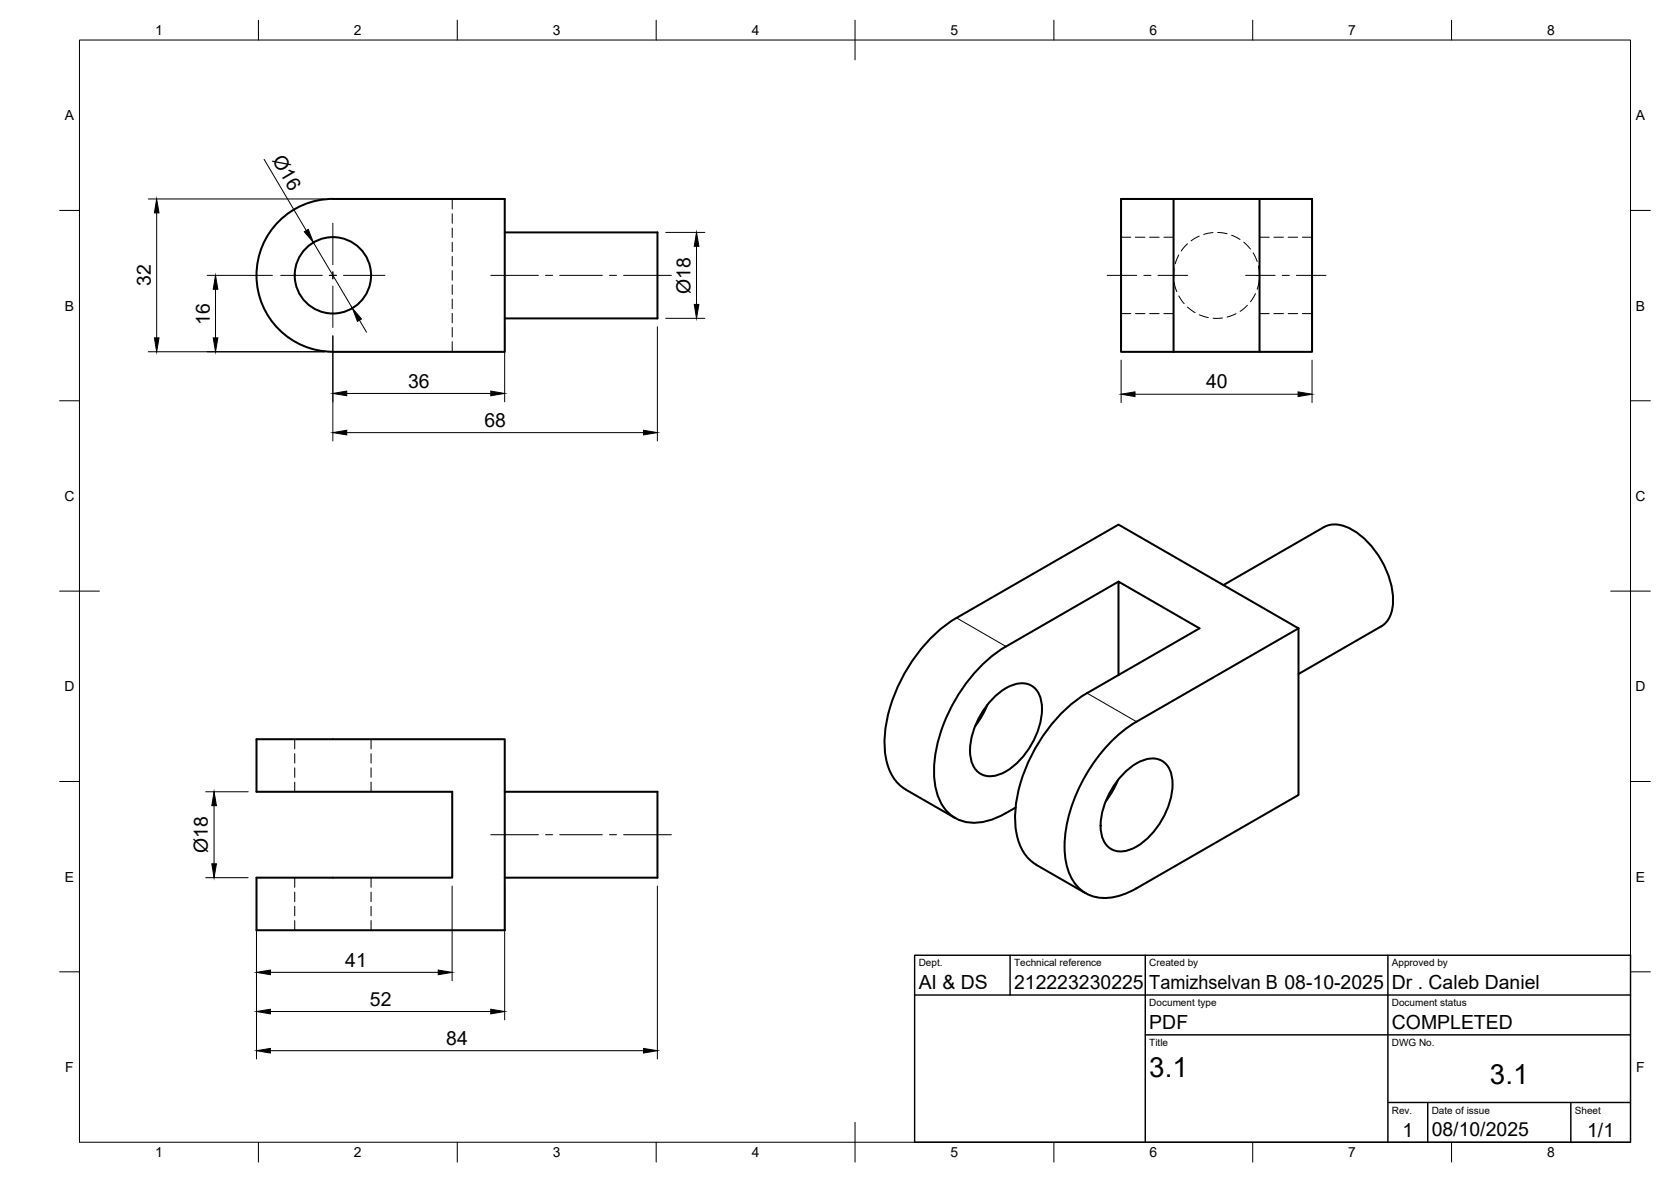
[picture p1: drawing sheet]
<svg xmlns="http://www.w3.org/2000/svg" width="420mm" height="297mm" viewBox="0 0 420 297" stroke-linecap="round" stroke-linejoin="round" font-family="sans-serif">
<!-- layer: Visible -->
<g fill="none" stroke="#000" stroke-width=".51">
<path d="M83.7 50h43.2v38.4h-43.2M83.7 50a19.2 19.2 0 0 0-19.2 19.2 19.2 19.2 0 0 0 19.2 19.2M126.9 58.4h38.4v21.6h-38.4M295.1 50v38.4M316.7 50h13.2v38.4h-13.2zM316.7 50h-34.8v38.4h13.2M295.1 88.4h21.6M281.2 146.2l-28.2 16.3a40.1 40.1 0 0 0-18.1 30.6 14.4 14.4 0 0 0 3.9 11.5 10.7 10.7 0 0 0 11.4 1.1l2.8-1.4M307.6 147l25.3-14.5a7.9 7.9 0 0 1 8.3 1.4 22.2 22.2 0 0 1 9 18.2 6.6 6.6 0 0 1-2.9 5.3M326.5 157.9l-45.3-26.1-40.7 23.5a39.9 39.9 0 0 0-16.7 22.5 23.7 23.7 0 0 0 0 16 9.8 9.8 0 0 0 3.9 4.6M347.3 157.4l-20.8 12M248.3 177.1a21.9 21.9 0 0 1-3.1 5.4"/>
<path d="M249.9 175.3a9.6 9.6 0 0 1 8.2-3.5 5.2 5.2 0 0 1 3.8 5.1 19.3 19.3 0 0 1-10.1 17.5 5.2 5.2 0 0 1-7.8-4.5 19.5 19.5 0 0 1 5.9-14.6zM281.2 169.6v-23.4l20.4 11.7-28.3 16.3a39.9 39.9 0 0 0-18.1 31.4 13.8 13.8 0 0 0 4.4 11l13.4 7.9M64.5 185.8h62.4v48h-62.4v-13.2h49.2v-21.6h-49.2zM126.9 199h38.4v21.6h-38.4M227.7 198.4l12.5 7.2M279.8 186a30.1 30.1 0 0 1 6-4.6l40.7-23.5v41.9l-40.7 23.4a13.5 13.5 0 0 1-11.7 1.8 10.7 10.7 0 0 1-6.1-8.7 33 33 0 0 1 4.5-20.5 42.1 42.1 0 0 1 7.3-9.8zM281.1 196a21.9 21.9 0 0 1-3.1 5.4M282.7 194.2a9.6 9.6 0 0 1 8.3-3.5 5.2 5.2 0 0 1 3.8 5.1 19.3 19.3 0 0 1-10.2 17.5 5.2 5.2 0 0 1-7.8-4.5 19.5 19.5 0 0 1 5.9-14.6zM255.4 203l-2.5 1.3"/>
<circle cx="83.7" cy="69.2" r="9.6"/>
</g>
<!-- layer: Hidden -->
<g fill="none" stroke="#000" stroke-width=".25">
<path d="M83.7 50h.1M113.7 50v2.5M113.7 53.7v2.4M113.7 57.3v2.4M281.9 50h2.4M281.9 59.6h2.4M285.5 50h2.4M285.5 59.6h2.4M289.1 50h2.4M289.1 59.6h2.4M292.7 50h2.4M292.7 59.6h2.4"/>
<path d="M301.5 59.3l-2 1.2M305 58.4l-2.3 .5M306.2 58.4l2.3 .3M309.7 59.1l2.1 1.1M316.7 59.6h2.4M320.3 59.6h2.4M323.9 59.6h2.4M327.5 59.6h2.4M113.7 60.9v2.4M113.7 64.4v2.4M113.7 68v2.4M113.7 71.6v2.4"/>
<path d="M113.7 75.2v2.3M113.7 78.7v2.4M281.9 78.8h2.4M285.5 78.8h2.4M289.1 78.8h2.4M292.7 78.8h2.4M295.2 67.4l-.1 2.4M295.3 71l.6 2.3M296.4 64.1l-.9 2.2M296.4 74.4l1.4 1.9M298.6 61.3l-1.6 1.8M298.6 77.2l1.9 1.4"/>
<path d="M301.6 79.1l2.2 .7M307.4 79.9l-2.4 .1M310.8 78.8l-2.2 .9M312.8 60.9l1.6 1.7M313.6 76.7l-1.8 1.5M315.1 63.5l1 2.2M315.7 73.8l-1.3 2M316.4 66.9l.3 2.3M316.6 70.4l-.5 2.3M316.7 78.8h2.4M320.3 78.8h2.4M323.9 78.8h2.4"/>
<path d="M327.5 78.8h2.4M113.7 82.3v2.4M113.7 85.9v2.5M74.1 185.8v2.4M74.1 189.4v2.4M74.1 193v2.4M74.1 196.5v2.5M93.3 185.8v2.4M93.3 189.4v2.4M93.3 193v2.4M93.3 196.5v2.5M74.1 220.6v2.4"/>
<path d="M74.1 224.2v2.4M74.1 227.8v2.4M74.1 231.3v2.5M93.3 220.6v2.4M93.3 224.2v2.4M93.3 227.8v2.4M93.3 231.3v2.5"/>
</g>
<!-- layer: Visible Narrow -->
<path d="M240.5 155.3l12.5 7.2M273.3 174.2l12.5 7.2" fill="none" stroke="#000" stroke-width=".25"/>
<!-- layer: BORDER -->
<g fill="none" stroke="#000" stroke-width=".25">
<path d="M20 10.1h390v276.9h-390zM65 5.1v5M115 5.1v5M165 5.1v5M215 5.1v10M265 5.1v5M315 5.1v5M365 5.1v5M15 52.9h5M410 52.9h5M15 100.7h5M410 100.7h5"/>
<path d="M15 148.6h10M405 148.6h10M15 196.4h5M410 196.4h5M15 244.2h5M410 244.2h5M65 287v5M115 287v5M165 287v5M215 282.1v9.9M265 287v5M315 287v5"/>
<path d="M365 287v5"/>
</g>
<!-- layer: TITLEBLOCK -->
<path d="M230 240.1h180v46.9h-180zM230 250h180M254 240.1v9.9M288 240.1v46.9M349 240.1v46.9M288 260.1h122M349 277.1h61M359 277.1v9.9M395 277.1v9.9" fill="none" stroke="#000" stroke-width=".36"/>
<!-- layer: Smart Centers -->
<g fill="none" stroke="#000" stroke-width=".25">
<path d="M83.7 56.1v10.4M70.6 69.2h10.4M82.8 69.2h1.8M83.7 68.3v1.8M83.7 71.9v10.4M86.4 69.2h10.4M123.4 69.2h12M137.2 69.2h1.8M140.7 69.2h10.7M153.2 69.2h1.8M156.8 69.2h12M278.4 69.2h7.4"/>
<path d="M287.6 69.2h1.8M291.2 69.2h7.4M313.2 69.2h7.4M322.4 69.2h1.8M326 69.2h7.4M123.4 209.8h12M137.2 209.8h1.8M140.7 209.8h10.7M153.2 209.8h1.8M156.8 209.8h12"/>
</g>
<!-- layer: FD_Dimensions -->
<g fill="none" stroke="#000" stroke-width=".25">
<path d="M37.3 50h44.3M39.4 53.5v31.4M66.4 40l10.6 17.9M167.4 58.4h9.8M52.1 69.2h16.4M54.2 72.7v12.2M78.8 60.9l9.8 16.6M167.4 80h9.8M175.1 61.9v14.6M37.3 88.4h44.3M83.7 84.4v26.4M87.2 98.9h36.2"/>
<path d="M90.4 80.5l1.8 3M126.9 82.1v18.9M165.3 82.1v28.7M281.9 90.5v10.7M285.4 99.1h41M329.9 90.5v10.7M87.2 108.7h74.6M51.7 199h10.7M53.8 202.5v14.6M51.7 220.6h10.7M64.5 222.7v43.4M113.7 222.7v23.8"/>
<path d="M126.9 222.7v33.6M165.3 222.7v43.4M68 254.2h55.4M68 244.4h42.2M68 264h93.8"/>
</g>
<g fill="#000" stroke="#000" stroke-width=".25">
<path d="M39.4 50l.6 3.5h-1.2zM76.5 58.2l1-.6 1.3 3.3zM54.2 69.2l.6 3.5h-1.2zM174.6 76.5h1.1l-.6 3.5zM175.1 58.4l.6 3.5h-1.1zM38.8 84.9h1.2l-.6 3.5zM53.6 84.9h1.2l-.6 3.5zM83.7 98.9l3.5-.6v1.1zM88.6 77.5l2.3 2.7-1 .6zM123.4 98.3l3.5 .6-3.5 .5zM281.9 99.1l3.5-.6v1.2zM326.4 98.5l3.5 .6-3.5 .6z"/>
<path d="M83.7 108.7l3.5-.6v1.2zM161.8 108.1l3.5 .6-3.5 .6zM53.3 217.1h1.1l-.6 3.5zM53.8 199l.6 3.5h-1.1zM64.5 254.2l3.5-.6v1.2zM64.5 244.4l3.5-.6v1.1zM110.2 243.8l3.5 .6-3.5 .5zM123.4 253.6l3.5 .6-3.5 .6zM64.5 264l3.5-.5v1.1zM161.8 263.5l3.5 .5-3.5 .6z"/>
</g>
<g font-size="7">
<text x="289" y="270.6">3.1</text>
<text x="374.6" y="272.3">3.1</text>
</g>
<g font-size="4.9">
<text x="68.3" y="40.3" transform="rotate(59 68.3 40.3)">Ø16</text>
<text x="37.9" y="71.9" transform="rotate(-90 37.9 71.9)">32</text>
<text x="173.6" y="73.8" transform="rotate(-90 173.6 73.8)">Ø18</text>
<text x="52.7" y="81.7" transform="rotate(-90 52.7 81.7)">16</text>
<text x="102.6" y="97.4">36</text>
<text x="303.3" y="97.6">40</text>
<text x="121.8" y="107.3">68</text>
<text x="52.3" y="214.4" transform="rotate(-90 52.3 214.4)">Ø18</text>
<text x="86.8" y="243">41</text>
<text x="231" y="248.5">AI &amp; DS</text>
<text x="255" y="248.5">212223230225</text>
<text x="289" y="248.5">Tamizhselvan B 08-10-2025</text>
<text x="350" y="248.5">Dr . Caleb Daniel</text>
<text x="93" y="252.7">52</text>
<text x="112.2" y="262.6">84</text>
<text x="289" y="258.6">PDF</text>
<text x="350" y="258.6">COMPLETED</text>
<text x="352.6" y="285.7">1</text>
<text x="360" y="285.5">08/10/2025</text>
<text x="399.1" y="285.7">1/1</text>
</g>
<g font-size="3.5">
<text x="39" y="8.8">1</text>
<text x="89" y="8.8">2</text>
<text x="139" y="8.8">3</text>
<text x="189" y="8.8">4</text>
<text x="239" y="8.8">5</text>
<text x="289" y="8.8">6</text>
<text x="339" y="8.8">7</text>
<text x="389" y="8.8">8</text>
<text x="16.3" y="30.2">A</text>
<text x="411.3" y="30.2">A</text>
<text x="16.3" y="78">B</text>
<text x="411.3" y="78">B</text>
<text x="16.2" y="125.9">C</text>
<text x="411.2" y="125.9">C</text>
<text x="16.2" y="173.7">D</text>
<text x="411.2" y="173.7">D</text>
<text x="16.3" y="221.6">E</text>
<text x="411.3" y="221.6">E</text>
<text x="16.4" y="269.4">F</text>
<text x="411.4" y="269.4">F</text>
<text x="39" y="290.8">1</text>
<text x="89" y="290.8">2</text>
<text x="139" y="290.8">3</text>
<text x="189" y="290.8">4</text>
<text x="239" y="290.8">5</text>
<text x="289" y="290.8">6</text>
<text x="339" y="290.8">7</text>
<text x="389" y="290.8">8</text>
</g>
<g font-size="2.5">
<text x="231" y="242.9">Dept.</text>
<text x="255" y="242.9">Technical reference</text>
<text x="289" y="242.9">Created by</text>
<text x="350" y="242.9">Approved by</text>
<text x="289" y="252.8">Document type</text>
<text x="350" y="252.8">Document status</text>
<text x="289" y="262.9">Title</text>
<text x="350" y="262.9">DWG No.</text>
<text x="350" y="279.9">Rev.</text>
<text x="360" y="279.9">Date of issue</text>
<text x="396" y="279.9">Sheet</text>
</g>
</svg>
